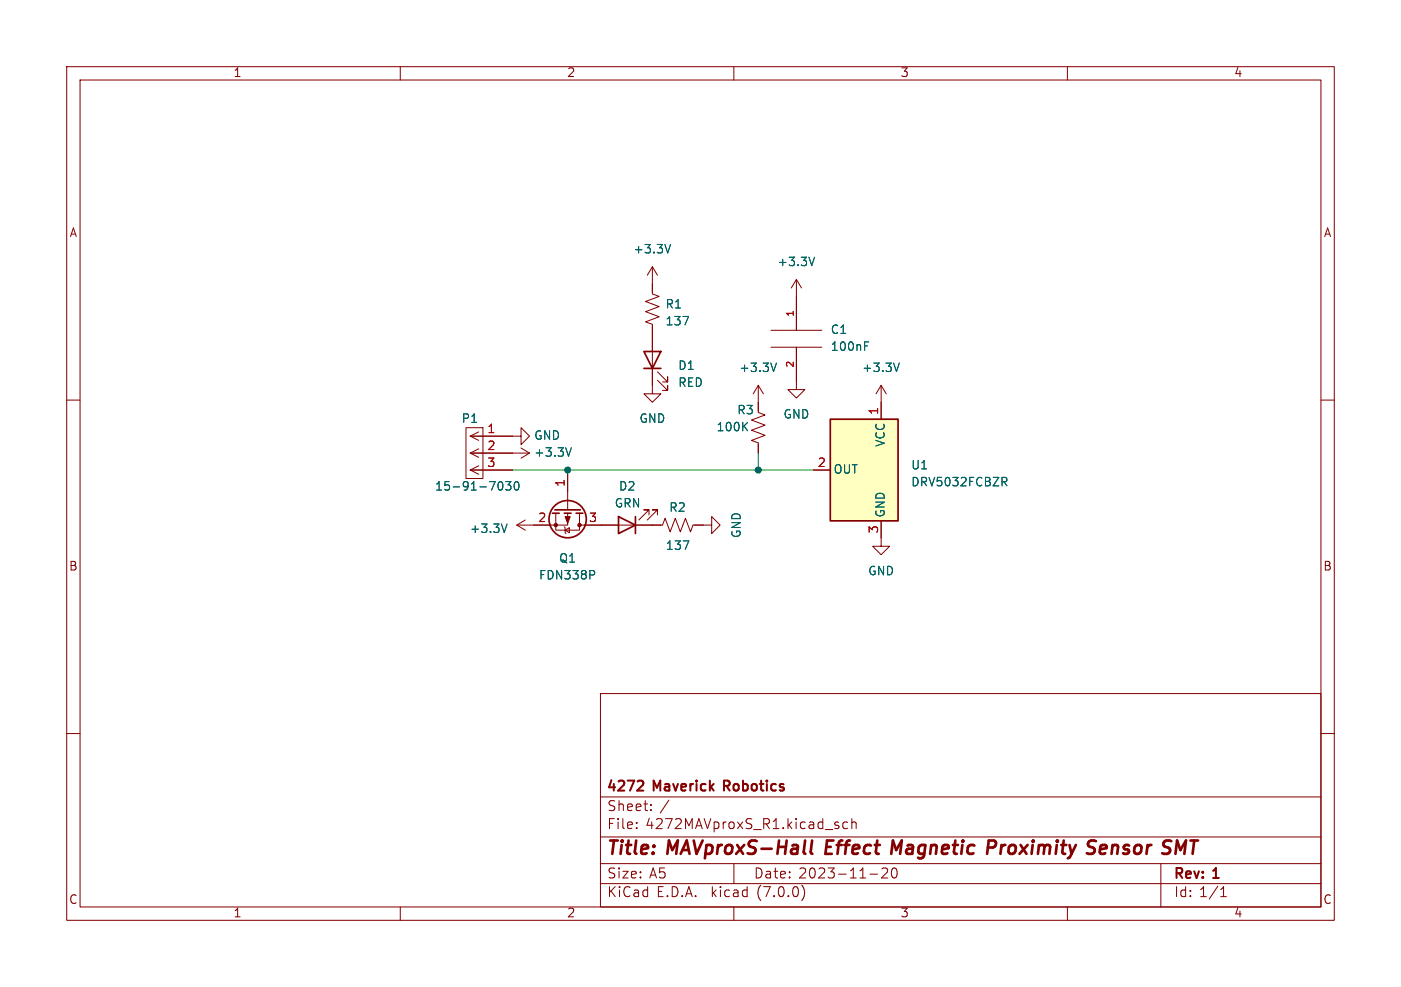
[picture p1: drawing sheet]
<svg xmlns="http://www.w3.org/2000/svg" width="210mm" height="148mm" viewBox="0 0 210 148" stroke-linecap="round" stroke-linejoin="round" font-family="sans-serif">
<g fill="none" stroke="#840000" stroke-width=".15">
<path d="M10 10h190v128h-190zM12 12h186v124h-186zM60 10v2M110 10v2M160 10v2M10 60h2M97.8 40v4.1l1 .4-2 .7 2 .8-2 .7 2 .8-2 .8 1 .3v10.5h1.3l-1.3 1.2-1.3-1.2h1.3M97.8 40l-.8 1.3M97.8 40l.8 1.3M98.6 57l1.5 1.5v-.7v.7h-.8M98.6 55.8l1.5 1.5v-.8v.8h-.8M113.7 57.8v4l1 .4-2.1 .8 2.1 .8-2.1 .7 2.1 .8-2.1 .7 1.1 .4v1.5"/>
<path d="M113.7 57.8l-.8 1.3M113.7 57.8l.7 1.3M115.6 52.1h7.6M115.6 49.5h7.6M119.4 52.1v6.3h1.2l-1.2 1.3-1.3-1.3h1.3M119.4 41.9l-.8 1.3M119.4 41.9v7.6M119.4 41.9l.7 1.3M132.1 57.8l.7 1.3M132.1 57.8v5.1M132.1 57.8l-.8 1.3M198 60h2"/>
<path d="M69.8 64.1h2.6v7.7h-2.6zM70.5 65.4h7.6v-1.3l1.3 1.3-1.3 1.3v-1.3M70.5 67.9h8.9M70.5 70.5l1.3 .6M70.5 67.9l1.3 .7M70.5 65.4l1.3 .6M70.5 70.5h6.3M71.8 69.9l-1.3 .6M71.8 67.3l-1.3 .6M71.8 64.8l-1.3 .6M77.5 78.7l1.2 .8M78.1 67.2l1.3 .7"/>
<path d="M78.7 78l-1.2 .7M79.4 67.9l-1.3 .8M83.3 77v2.5h3.6v-2.5M84.6 79l.1 .1v.8l.1 .1M84.7 79.5l.6-.4v.8zM85.1 77v1.7h-7.6M85.1 71.1v5.4M86.9 78.7h12.4l.4-1 .8 2.1 .7-2.1 .8 2.1 .7-2.1 .8 2.1 .4-1.1h2.8v-1.2l1.2 1.2-1.2 1.3v-1.3M97.3 77.2v-.7h-.8h.8l-1.5 1.5M98.6 77.2v-.7h-.8h.8l-1.6 1.5M121.9 70.5h2.6M132.1 78.1v3.8h-1.3l1.3 1.3 1.2-1.3h-1.2"/>
<path d="M10 110h2M90 104h108v32h-108zM90 119.5h108M198 110h2M60 136v2M90 132.5h108M90 129.5h108M90 125.5h108M95.4 124.1v.2M95.4 123.3v.2M97.6 121.4v.2M97.6 120.6v.2"/>
<path d="M110 136v2M110 129.5v3M120.2 132.8a1.74 1.74 0 0 1 0 2.2M125.7 123.8v.4M127.1 123.3h-.5l-.3 .2v.5l.2 .2h.6M127.7 123.4a.37 .37 0 0 1 .6 .1v.8M127.7 122.8v1.5M130.4 131.1h1.2M132.2 130.3l.2-.1h.5a.41 .41 0 0 1 .1 .6l-.9 .9h1M134.3 130.2h-.3a.94 .94 0 0 0 0 1.5h.1a.91 .91 0 0 0 .2-1.4M160 136v2M174 129.5v6.5"/>
<path d="M183 134.5h.8M183 133.4l.4-.4v1.5"/>
</g>
<path d="M121.7 126l-.2 1.8 .3 .2M134.3 127.5l-.5-1.5-.2 2M149.2 126.1l-.2-.1h-.8l-.2 2M149.2 126.9l-.4 .2h-.7M163.5 126l.8 .1M163.8 127.1a.49 .49 0 0 1 .3 .5 .49 .49 0 0 1-.4 .4M176.9 127.5l-.5-1.5-.2 2" fill="none" stroke="#840000" stroke-width=".4"/>
<path d="M96.2 117.1h.1a.41 .41 0 0 1 .1 .6l-.9 .9h.9" fill="none" stroke="#840000" stroke-width=".3"/>
<g fill="none" stroke="#006464" stroke-width=".15">
<path d="M100.5 36.7l-.4 1.2M122.1 38.6l-.4 1.2M116.4 54.4l-.4 1.3M129.6 51.3h.6M134.8 54.4l-.4 1.3M74.7 72.5l.2-.3a.69 .69 0 0 1 .5 .6 .69 .69 0 0 1-.2 .6l-.3 .1-.2-.3M75.8 72.2h.8l-.4 .5 .3 .1v.6l-.2 .1h-.3l-.2-.1M76 78.6l-.4 1.2M77.2 72.3l.2-.1a.69 .69 0 0 1 .5 .6 .69 .69 0 0 1-.3 .6l-.1 .1a.69 .69 0 0 1-.3-1.2zM85.6 67.1l-.4 1.3M150.2 71.6h.5l.2 .2-.1 .4-.6 .1M150.5 72.3l.4 .6"/>
<path d="M89 85.6l.1 .2-.1 .4"/>
</g>
<g fill="none" stroke="#840000" stroke-width=".25">
<path d="M96.5 52.7h2.6l-1.3 2.5zM96.5 55.2h2.6M82.8 77h1M83.2 76.5h3.8M84.6 77h1M86.4 77h1M92.7 77.5l2.5 1.2-2.5 1.3zM95.2 77.5v2.5M124.5 62.9h10.1v15.2h-10.1z"/>
<circle cx="85.1" cy="77.9" r="2.79"/>
</g>
<g fill="#840000" stroke="#840000" stroke-width=".15">
<path d="M84.7 77.5h.8l-.4 1z"/>
<circle cx="83.3" cy="78.7" r=".25"/>
<circle cx="86.9" cy="78.7" r=".25"/>
</g>
<path d="M124.5 62.9h10.1v15.2h-10.1z" fill="#ffffc2" stroke="#ffffc2" stroke-width=".15"/>
<path d="M76.8 70.5h45.1M85.1 70.5v.6M113.7 67.9v2.6" fill="none" stroke="#009600" stroke-width=".15"/>
<g fill="#009600" stroke="#009600" stroke-width=".15">
<circle cx="85.1" cy="70.5" r=".46"/>
<circle cx="113.7" cy="70.5" r=".46"/>
</g>
<g font-size="2.8" fill="#840000">
<text x="91" y="128.8">Title:</text>
<text x="100.1" y="128.8">MAVproxS-Hall</text>
<text x="124.4" y="128.8">Effect</text>
<text x="134.9" y="128.8">Magnetic</text>
<text x="149.9" y="128.8">Proximity</text>
<text x="165.5" y="128.8">Sensor</text>
<text x="177.4" y="128.8">SMT</text>
</g>
<g font-size="2.1" fill="#840000">
<text x="91" y="119.1">4272</text>
<text x="98.1" y="119.1">Maverick</text>
<text x="109.1" y="119.1">Robotics</text>
<text x="91" y="124.6">File:</text>
<text x="91" y="121.9">Sheet:</text>
<text x="96.8" y="124.6">4272MAVproxS_R1.kicad_sch</text>
<text x="98.9" y="121.9">/</text>
<text x="91" y="134.8">KiCad</text>
<text x="91" y="132">Size:</text>
<text x="97.3" y="132">A5</text>
<text x="98.4" y="134.8">E.D.A.</text>
<text x="106.7" y="134.8">kicad</text>
<text x="113" y="132">Date:</text>
<text x="113.6" y="134.8">(7.0.0)</text>
<text x="119.7" y="132">2023-11-20</text>
<text x="176" y="132.2">Rev:</text>
<text x="176" y="134.8">Id: 1/1</text>
<text x="182" y="132.2">1</text>
</g>
<g font-size="1.8" fill="#840000">
<text x="35" y="11.8">1</text>
<text x="85" y="11.8">2</text>
<text x="135" y="11.8">3</text>
<text x="185" y="11.8">4</text>
<text x="10.4" y="35.8">A</text>
<text x="198.4" y="35.8">A</text>
<text x="10.3" y="85.8">B</text>
<text x="198.3" y="85.8">B</text>
<text x="10.3" y="135.8">C</text>
<text x="35" y="137.8">1</text>
<text x="85" y="137.8">2</text>
<text x="135" y="137.8">3</text>
<text x="185" y="137.8">4</text>
<text x="198.3" y="135.8">C</text>
</g>
<g font-size="1.8" fill="#006464">
<text x="94.9" y="38.3">+3.3V</text>
<text x="116.5" y="40.2">+3.3V</text>
<text x="99.7" y="46.5">R1</text>
<text x="99.7" y="49.1">137</text>
<text x="124.5" y="50.4">C1</text>
<text x="124.5" y="52.9">100nF</text>
<text x="101.6" y="55.8">D1</text>
<text x="101.6" y="58.3">RED</text>
<text x="110.8" y="56.1">+3.3V</text>
<text x="129.2" y="56.1">+3.3V</text>
<text x="69.1" y="63.7">P1</text>
<text x="95.8" y="63.7">GND</text>
<text x="107.3" y="65">100K</text>
<text x="110.5" y="62.4">R3</text>
<text x="117.4" y="63.1">GND</text>
<text x="80" y="68.8">+3.3V</text>
<text x="80" y="66.2">GND</text>
<text x="125" y="71.3">OUT</text>
<text x="132.9" y="67.1" transform="rotate(-90 132.9 67.1)">VCC</text>
<text x="136.5" y="70.7">U1</text>
<text x="65.1" y="73.9">15-91-7030</text>
<text x="92.1" y="76.4">GRN</text>
<text x="92.7" y="73.9">D2</text>
<text x="100.3" y="77">R2</text>
<text x="132.9" y="77.6" transform="rotate(-90 132.9 77.6)">GND</text>
<text x="136.5" y="73.2">DRV5032FCBZR</text>
<text x="70.4" y="80.2">+3.3V</text>
<text x="99.7" y="82.7">137</text>
<text x="111.3" y="80.7" transform="rotate(-90 111.3 80.7)">GND</text>
<text x="80.7" y="87.2">FDN338P</text>
<text x="83.8" y="84.6">Q1</text>
<text x="130.1" y="86.6">GND</text>
</g>
<g font-size="1.8" fill="#a90000">
<text x="73" y="65.2">1</text>
<text x="131.8" y="62.3" transform="rotate(-90 131.8 62.3)">1</text>
<text x="73" y="67.7">2</text>
<text x="73" y="70.2">3</text>
<text x="122.5" y="70.2">2</text>
<text x="84.8" y="73.1" transform="rotate(-90 84.8 73.1)">1</text>
<text x="80.6" y="78.5">2</text>
<text x="88.2" y="78.5">3</text>
<text x="131.8" y="80" transform="rotate(-90 131.8 80)">3</text>
</g>
<g font-size="1.4" fill="#a90000">
<text x="119.1" y="47.6" transform="rotate(-90 119.1 47.6)">1</text>
<text x="119.1" y="55.2" transform="rotate(-90 119.1 55.2)">2</text>
</g>
</svg>
